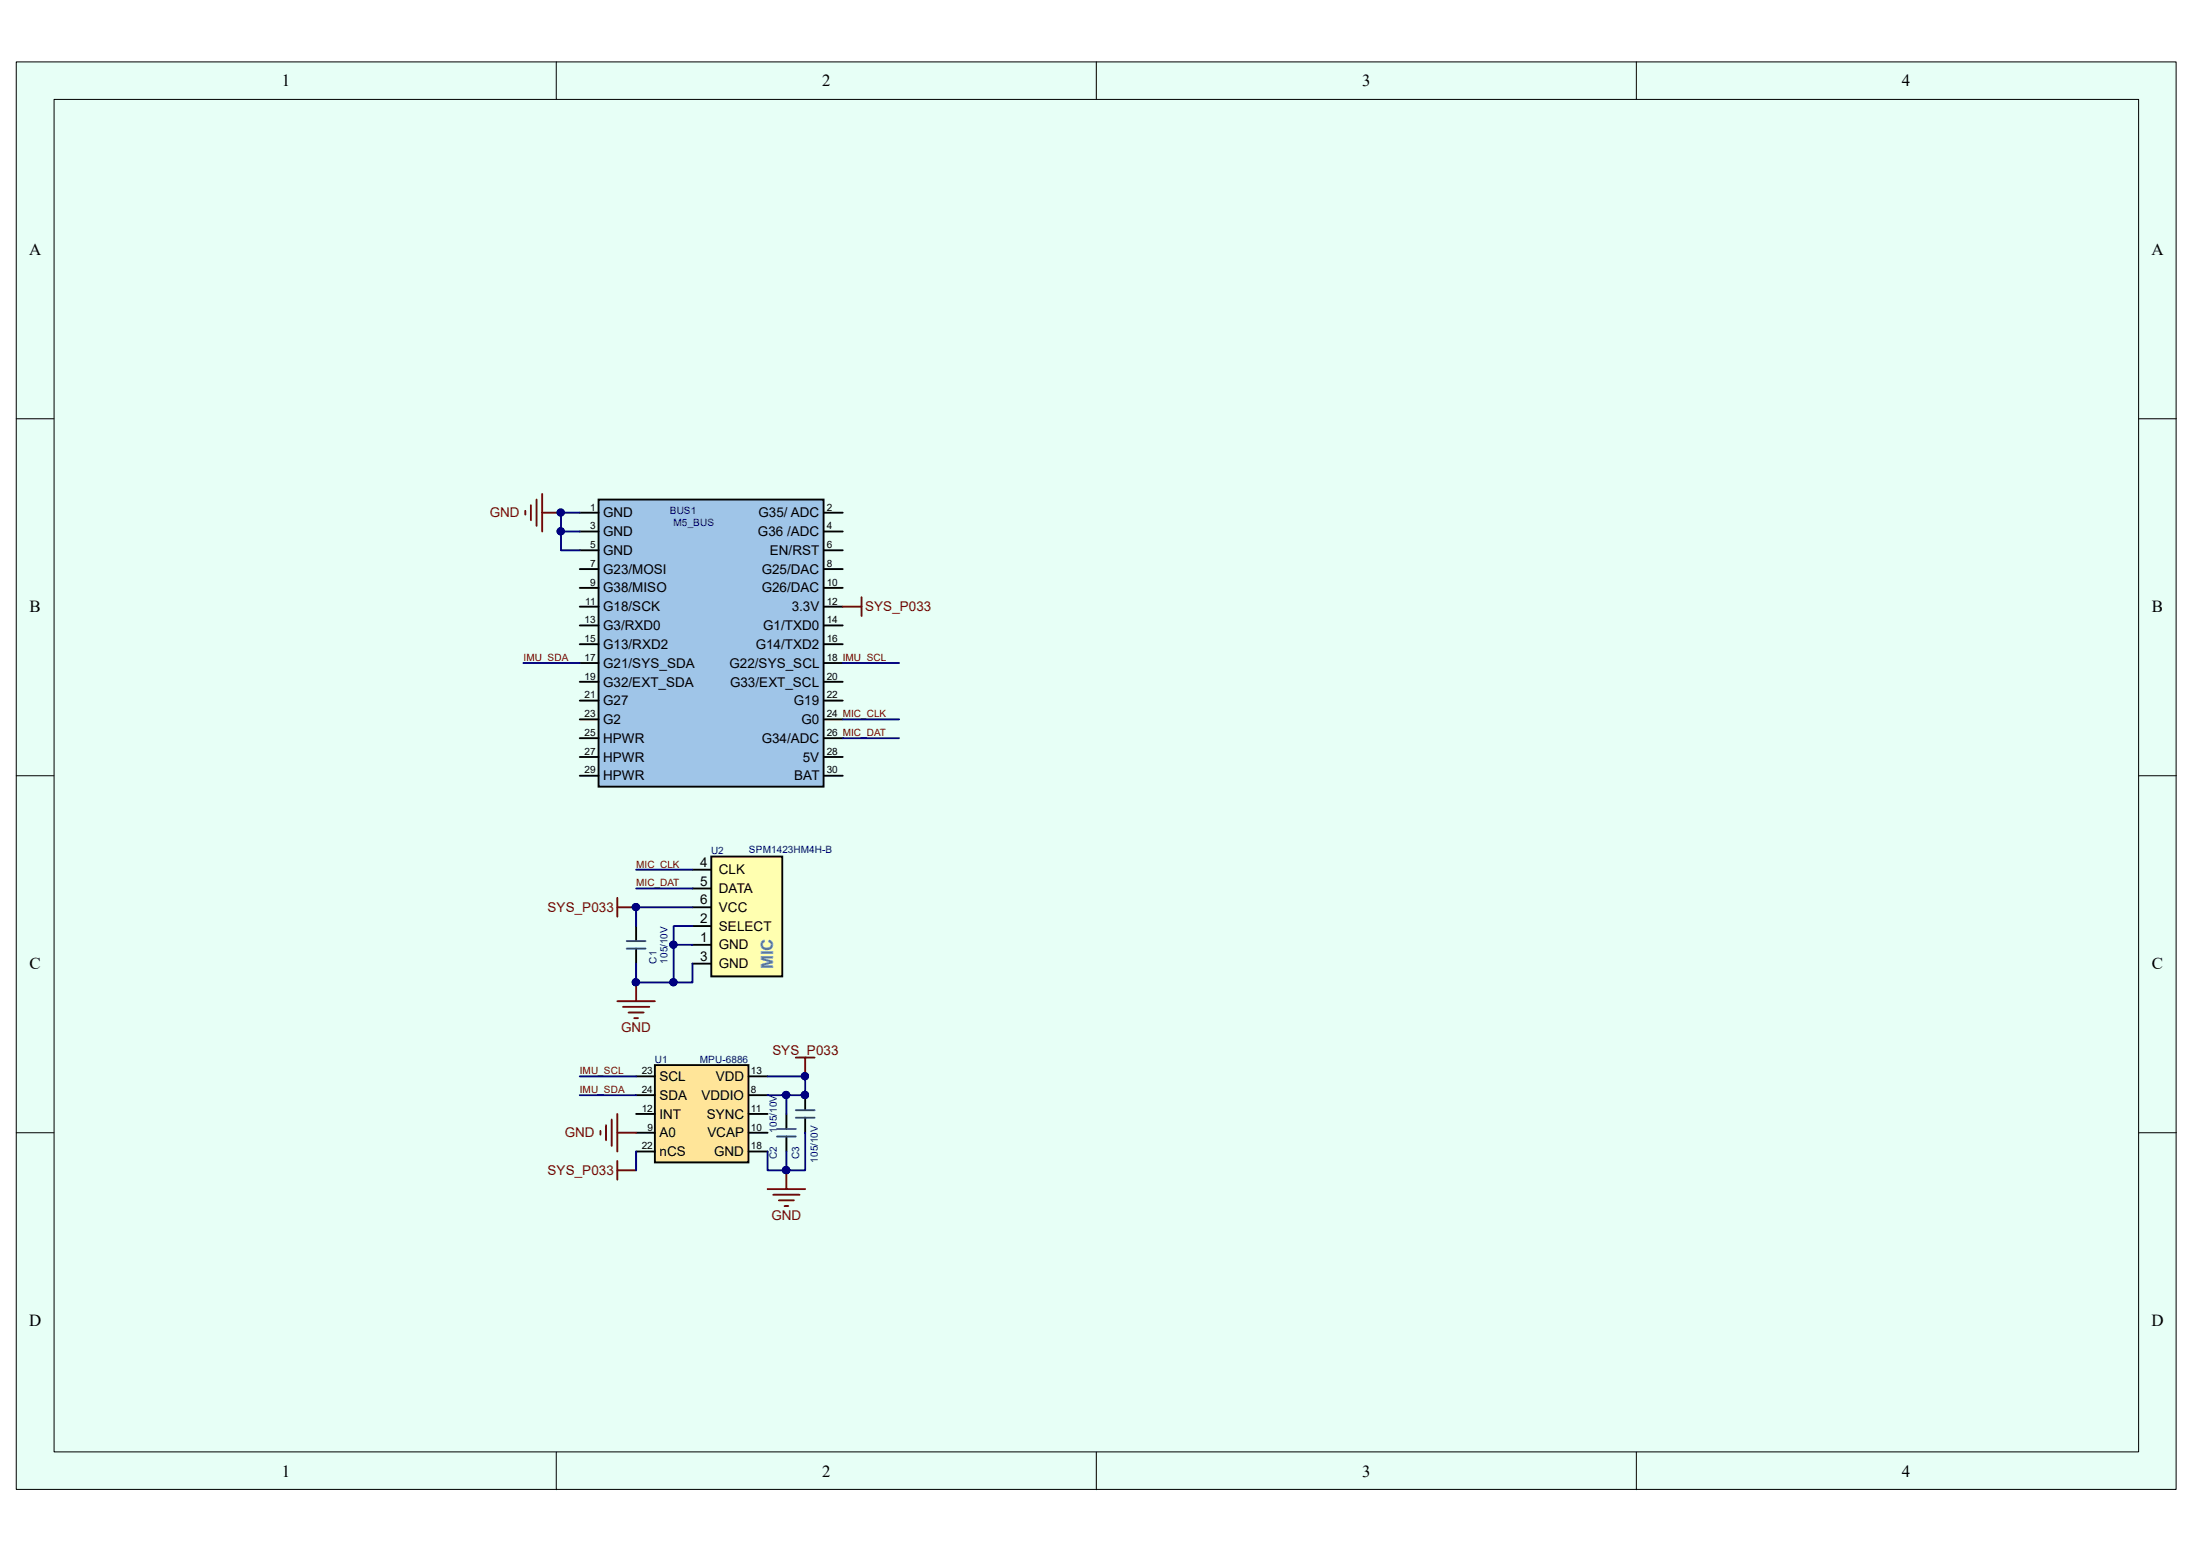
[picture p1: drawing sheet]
<svg xmlns="http://www.w3.org/2000/svg" width="297mm" height="210mm" viewBox="0 0 297 210" stroke-linecap="round" stroke-linejoin="round" font-family="sans-serif">
<path d="M2.2 8.4h292.5v193.3h-292.5z" fill="#e7fff6"/>
<path d="M2.2 8.4h292.5v193.3h-292.5z" fill="none" stroke="#000" stroke-width=".14"/>
<path d="M7.4 13.5h282.2v183.1h-282.2z" fill="#e7fff6"/>
<g fill="none" stroke="#000" stroke-width=".14">
<path d="M7.3 13.5h282.3v183.1h-282.3zM75.3 8.4v5.1M148.5 8.4v5.1M221.6 8.4v5.1M2.2 56.7h5.1M289.7 56.7h5.1M2.2 105h5.1M289.7 105h5.1M2.2 153.4h5.1M289.7 153.4h5.1M75.3 196.6v5.1M148.5 196.6v5.1"/>
<path d="M221.6 196.6v5.1"/>
</g>
<path d="M96.3 116h9.6v16.2h-9.6z" fill-rule="evenodd" fill="#ffffb0" stroke="#000" stroke-width=".25"/>
<path d="M93.8 117.8h2.5M86.2 125.4v2M86.2 128.4v2.1M93.8 127.9h2.5M93.8 125.4h2.5M93.8 130.5h2.5M93.8 120.3h2.5M93.8 122.9h2.5" fill="none" stroke="#000" stroke-width=".25"/>
<path d="M84.9 128.4h2.5M84.9 127.4h2.5" fill="none" stroke="#0b5394" stroke-width=".25"/>
<path d="M83.6 135.6h5.1M83.6 121.6v2.5M83.6 122.9h2.6M84.4 136.3h3.5M85.1 137.1h2.1M85.9 137.9h.5M86.2 133v2.6" fill="none" stroke="#800000" stroke-width=".25"/>
<g fill="#000080" stroke="#000080" stroke-width=".14">
<circle cx="86.1" cy="133" r=".49"/>
<circle cx="86.1" cy="122.8" r=".49"/>
</g>
<path d="M81.1 67.6h30.4v38.9h-30.4z" fill-rule="evenodd" fill="#9fc5e8" stroke="#000" stroke-width=".25"/>
<g fill="none" stroke="#000" stroke-width=".25">
<path d="M78.5 69.4h2.6M78.5 72h2.6M78.5 74.5h2.6M78.5 77.1h2.6M78.5 79.6h2.6M111.6 69.4h2.5M111.6 72h2.5M111.6 74.5h2.5M111.6 77.1h2.5M111.6 79.6h2.5M78.5 82.1h2.6M78.5 84.7h2.6"/>
<path d="M78.5 87.2h2.6M78.5 89.8h2.6M78.5 92.3h2.6M78.5 94.9h2.6M78.5 97.4h2.6M78.5 100h2.6M111.6 82.1h2.5M111.6 84.7h2.5M111.6 87.2h2.5M111.6 89.8h2.5M111.6 92.3h2.5M111.6 94.9h2.5"/>
<path d="M111.6 97.4h2.5M111.6 100h2.5M78.5 102.5h2.6M78.5 105h2.6M111.6 102.5h2.5M111.6 105h2.5"/>
</g>
<path d="M71.1 69.2v.5M71.9 68.4v2M72.7 67.6v3.6M73.4 66.9v5.1M73.4 69.4h2.6M114.1 82.1h2.6M116.7 80.9v2.5" fill="none" stroke="#800000" stroke-width=".25"/>
<circle cx="75.9" cy="69.4" r=".49" fill="#000080" stroke="#000080" stroke-width=".14"/>
<path d="M88.7 144.2h12.7v13.2h-12.7z" fill-rule="evenodd" fill="#ffe599" stroke="#000" stroke-width=".25"/>
<g fill="none" stroke="#000" stroke-width=".25">
<path d="M86.2 148.3h2.5M86.2 153.4h2.5M86.2 150.8h2.5M86.2 145.7h2.5M86.2 155.9h2.5M101.4 148.3h2.6M101.4 153.4h2.6M101.4 150.8h2.6M101.4 145.7h2.6M101.4 155.9h2.6M106.5 150.8v2.1M106.5 153.9v2"/>
<path d="M109 148.3v2M109 151.3v2.1"/>
</g>
<path d="M105.2 152.9h2.6M105.2 153.9h2.6M107.8 150.3h2.5M107.8 151.3h2.5" fill="none" stroke="#0b5394" stroke-width=".25"/>
<g fill="#000080" stroke="#000080" stroke-width=".14">
<circle cx="109" cy="148.3" r=".49"/>
<circle cx="109" cy="145.7" r=".49"/>
<circle cx="106.5" cy="158.4" r=".49"/>
<circle cx="91.2" cy="127.9" r=".49"/>
<circle cx="86.1" cy="122.8" r=".49"/>
<circle cx="86.1" cy="133" r=".49"/>
<circle cx="91.2" cy="133" r=".49"/>
<circle cx="75.9" cy="71.9" r=".49"/>
<circle cx="75.9" cy="69.4" r=".49"/>
<circle cx="106.5" cy="148.3" r=".49"/>
</g>
<g fill="none" stroke="#800000" stroke-width=".25">
<path d="M81.3 153.1v.5M82.1 152.4v2M82.8 151.6v3.6M83.6 150.8v5.1M83.6 157.2v2.5M83.6 158.5h2.6M83.6 153.4h2.6M106.5 158.5v2.5M107.8 143.2h2.5M109 143.2v2.5M104 161h5M104.7 161.8h3.6"/>
<path d="M105.5 162.5h2M106.3 163.3h.5"/>
</g>
<g fill="none" stroke="#000080" stroke-width=".25">
<path d="M76 72h2.5M78.5 69.4h-2.5v5.1h2.5M70.9 89.8h7.6M114.1 97.4h7.7M114.1 100h7.7M114.1 89.8h7.7M86.2 117.8h7.6M86.2 130.5v2.5h5M86.2 120.3h7.6M91.2 127.9h2.6M93.8 122.9h-7.6v2.5M93.8 125.4h-2.6v7.6h2.6v-2.5"/>
<path d="M78.5 145.7h7.7M78.5 148.3h7.7M86.2 155.9v2.6M104 145.7h5v2.6h-5M106.5 148.3v2.5M106.5 155.9v2.6M109 153.4v5.1h-5v-2.6"/>
</g>
<g font-size="2.3">
<text x="38.2" y="11.7">1</text>
<text x="111.3" y="11.7">2</text>
<text x="184.5" y="11.7">3</text>
<text x="257.6" y="11.7">4</text>
<text x="3.9" y="34.6">A</text>
<text x="291.4" y="34.6">A</text>
<text x="4" y="82.9">B</text>
<text x="291.5" y="82.9">B</text>
<text x="4" y="131.3">C</text>
<text x="291.5" y="131.3">C</text>
<text x="3.9" y="179.6">D</text>
<text x="291.4" y="179.6">D</text>
<text x="38.2" y="199.9">1</text>
<text x="111.3" y="199.9">2</text>
<text x="184.5" y="199.9">3</text>
<text x="257.6" y="199.9">4</text>
</g>
<text font-size="2.3" fill="#3c78d8" x="104.7" y="131.2" transform="rotate(-90 104.7 131.2)">MIC</text>
<g font-size="1.8" fill="#800000">
<text x="66.3" y="70.1">GND</text>
<text x="117.2" y="82.8">SYS_P033</text>
<text x="74.2" y="123.5">SYS_P033</text>
<text x="84.1" y="139.8">GND</text>
<text x="104.6" y="142.8">SYS_P033</text>
<text x="76.5" y="154">GND</text>
<text x="74.2" y="159.1">SYS_P033</text>
<text x="104.5" y="165.2">GND</text>
</g>
<g font-size="1.8">
<text x="81.7" y="70.1">GND</text>
<text x="102.7" y="70.1">G35/ ADC</text>
<text x="81.7" y="72.6">GND</text>
<text x="81.7" y="75.1">GND</text>
<text x="81.7" y="77.7">G23/MOSI</text>
<text x="102.7" y="72.6">G36 /ADC</text>
<text x="103.2" y="77.7">G25/DAC</text>
<text x="104.3" y="75.1">EN/RST</text>
<text x="81.7" y="80.2">G38/MISO</text>
<text x="81.7" y="82.8">G18/SCK</text>
<text x="103.2" y="80.2">G26/DAC</text>
<text x="107.2" y="82.8">3.3V</text>
<text x="81.7" y="85.3">G3/RXD0</text>
<text x="81.7" y="87.9">G13/RXD2</text>
<text x="102.4" y="87.9">G14/TXD2</text>
<text x="103.4" y="85.3">G1/TXD0</text>
<text x="81.7" y="90.4">G21/SYS_SDA</text>
<text x="81.7" y="93">G32/EXT_SDA</text>
<text x="81.7" y="95.5">G27</text>
<text x="98.8" y="90.4">G22/SYS_SCL</text>
<text x="98.9" y="93">G33/EXT_SCL</text>
<text x="107.5" y="95.5">G19</text>
<text x="81.7" y="98">G2</text>
<text x="81.7" y="100.6">HPWR</text>
<text x="103.2" y="100.6">G34/ADC</text>
<text x="108.5" y="98">G0</text>
<text x="81.7" y="103.1">HPWR</text>
<text x="81.7" y="105.7">HPWR</text>
<text x="107.6" y="105.7">BAT</text>
<text x="108.7" y="103.1">5V</text>
<text x="94.8" y="117.4">4</text>
<text x="94.8" y="119.9">5</text>
<text x="97.4" y="118.4">CLK</text>
<text x="94.8" y="125">2</text>
<text x="94.8" y="122.5">6</text>
<text x="97.4" y="120.9">DATA</text>
<text x="97.4" y="123.5">VCC</text>
<text x="94.8" y="127.6">1</text>
<text x="94.8" y="130.1">3</text>
<text x="97.4" y="128.6">GND</text>
<text x="97.4" y="126">SELECT</text>
<text x="97.4" y="131.1">GND</text>
<text x="89.3" y="146.4">SCL</text>
<text x="89.3" y="148.9">SDA</text>
<text x="95" y="148.9">VDDIO</text>
<text x="96.9" y="146.4">VDD</text>
<text x="89.3" y="154">A0</text>
<text x="89.3" y="151.5">INT</text>
<text x="95.7" y="151.5">SYNC</text>
<text x="95.8" y="154">VCAP</text>
<text x="89.3" y="156.5">nCS</text>
<text x="96.7" y="156.5">GND</text>
</g>
<g font-size="1.4">
<text x="79.9" y="69.1">1</text>
<text x="79.9" y="71.7">3</text>
<text x="112" y="69.1">2</text>
<text x="112" y="71.7">4</text>
<text x="79.9" y="74.2">5</text>
<text x="79.9" y="76.8">7</text>
<text x="112" y="74.2">6</text>
<text x="112" y="76.8">8</text>
<text x="79.2" y="81.9">11</text>
<text x="79.9" y="79.3">9</text>
<text x="112" y="79.3">10</text>
<text x="112" y="81.9">12</text>
<text x="79.2" y="84.4">13</text>
<text x="79.2" y="87">15</text>
<text x="79.2" y="89.5">17</text>
<text x="112" y="84.4">14</text>
<text x="112" y="87">16</text>
<text x="112" y="89.5">18 IMU_SCL</text>
<text x="79.2" y="92">19</text>
<text x="79.2" y="94.6">21</text>
<text x="112" y="92">20</text>
<text x="112" y="94.6">22</text>
<text x="79.2" y="97.1">23</text>
<text x="79.2" y="99.7">25</text>
<text x="112" y="97.1">24 MIC_CLK</text>
<text x="112" y="99.7">26 MIC_DAT</text>
<text x="79.2" y="102.2">27</text>
<text x="79.2" y="104.7">29</text>
<text x="112" y="102.2">28</text>
<text x="112" y="104.7">30</text>
<text x="86.9" y="145.5">23</text>
<text x="86.9" y="148">24</text>
<text x="101.7" y="148">8</text>
<text x="101.7" y="145.5">13</text>
<text x="86.9" y="150.5">12</text>
<text x="86.9" y="155.6">22</text>
<text x="87.7" y="153.1">9</text>
<text x="101.7" y="153.1">10</text>
<text x="101.7" y="150.5">11</text>
<text x="101.7" y="155.6">18</text>
</g>
<g font-size="1.4" fill="#000080">
<text x="90.7" y="69.6">BUS1</text>
<text x="91.2" y="71.2">M5_BUS</text>
<text x="96.3" y="115.7">U2</text>
<text x="101.4" y="115.4">SPM1423HM4H-B</text>
<text x="88.9" y="130.5" transform="rotate(-90 88.9 130.5)">C1</text>
<text x="90.4" y="130.5" transform="rotate(-90 90.4 130.5)">105/10V</text>
<text x="88.7" y="143.9">U1</text>
<text x="94.8" y="143.9">MPU-6886</text>
<text x="105.2" y="153.4" transform="rotate(-90 105.2 153.4)">105/10V</text>
<text x="105.2" y="156.9" transform="rotate(-90 105.2 156.9)">C2</text>
<text x="108.2" y="156.9" transform="rotate(-90 108.2 156.9)">C3</text>
<text x="110.8" y="157.4" transform="rotate(-90 110.8 157.4)">105/10V</text>
</g>
<g font-size="1.4" fill="#800000">
<text x="70.9" y="89.5">IMU_SDA</text>
<text x="86.1" y="117.5">MIC_CLK</text>
<text x="86.1" y="120">MIC_DAT</text>
<text x="78.5" y="148">IMU_SDA</text>
<text x="78.5" y="145.5">IMU_SCL</text>
</g>
</svg>
